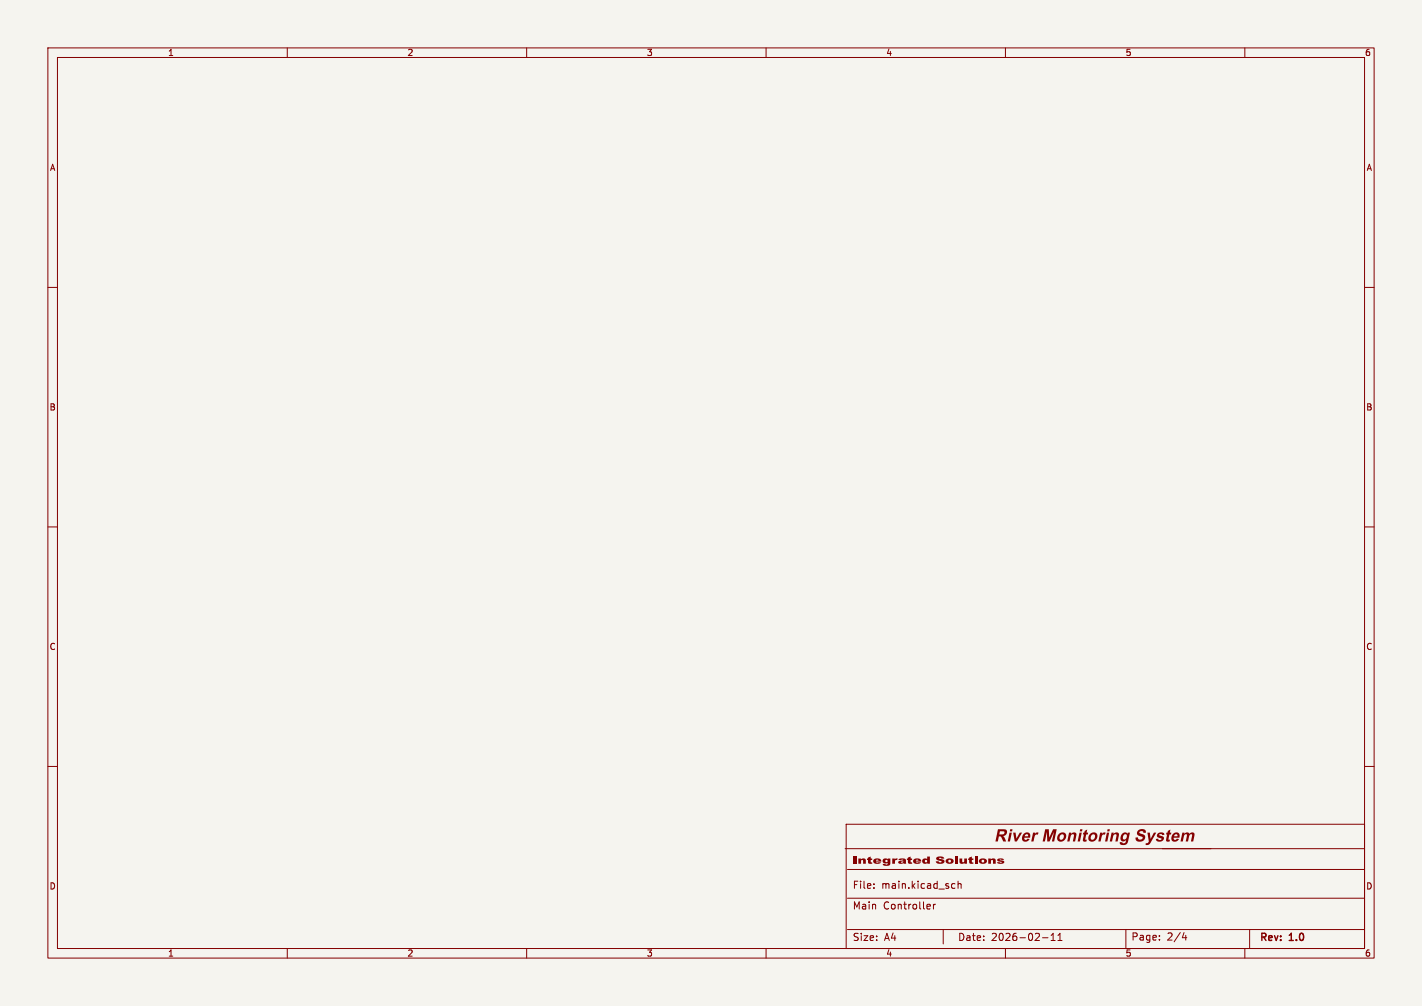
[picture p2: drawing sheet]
<svg xmlns="http://www.w3.org/2000/svg" width="297mm" height="210mm" viewBox="0 0 297 210" stroke-linecap="round" stroke-linejoin="round" font-family="sans-serif">
<path d="M0 0h297v210h-297z" fill="#f5f4ef" stroke="#f5f4ef" stroke-width=".21"/>
<g fill="none" stroke="#840000" stroke-width=".21">
<path d="M10 10h277v190h-277zM12 12h273v186h-273zM60 10v2M110 10v2M160 10v2M210 10v2M260 10v2M10 60h2M285 60h2M10 110h2M285 110h2M10 160h2"/>
<path d="M176.7 172.1h108.3v25.9h-108.3zM285 160h2M60 198v2M110 198v2M160 198v2M177 194h108M177 187.5h108M177 181.5h108M182.5 185.3v.2M182.5 184.5v.2M199 184.5h.5M199.5 185.4l-.5 .1"/>
<path d="M200.1 184.6l.2-.1h.4v1M200.1 184v1.5M210 198v2M217.7 195.8h1.2M219.5 196.3h.9M219.5 195.3l.5-.5v1.5M221 196.3h.8M221 195.3l.4-.5v1.5M242.2 196.1v.1M242.2 195.3v.2M247.3 194.7l-.4 1h1M247.7 195.2v1"/>
<path d="M260 198v2"/>
</g>
<g fill="#840000">
<path d="M178.2 178.8h.7v1.5h-.7z"/>
<path d="M179.3 179.2h.5v.2l.5-.2a.42 .42 0 0 1 .5 .4v.7h-.5v-.7l-.2-.1-.2 .2-.1 .6h-.5z"/>
<path d="M181.1 179.2l.8-.4v.4h.3v.3h-.3v.5h.2l.1 .3-.8-.1-.1-.7h-.2z"/>
<path d="M182.5 179.4a.92 .92 0 0 1 1.6 .5h-1.2l.2 .2 .9-.1a.93 .93 0 0 1-.9 .4 .93 .93 0 0 1-.7-.7h1.1l-.3-.3-.3 .3h-.5z"/>
<path d="M184.5 179.3l.6-.1 .3 .2v-.2h.6v1.1a.93 .93 0 0 1-1.6 .1h1v-.3l-.7 .1-.4-.4h.6a.25 .25 0 0 0 .4 .2 .25 .25 0 0 0 0-.5 .25 .25 0 0 0-.4 .2l-.6 .1z"/>
<path d="M186.4 179.2h.5v.2l.2-.2 .4 .1-.2 .2-.3 .2-.1 .6h-.5z"/>
<path d="M187.7 179.4l.7-.2a.61 .61 0 0 1 .8 .4l.1 .7h-.5l-.1-.1-.7 .1-.3-.1-.1-.2 .8 .1 .3-.3-.5 .2h-.6v-.1l1.1-.4h-1.1z"/>
<path d="M189.4 179.2l.8-.4v.4h.3v.3h-.3v.5h.3v.3l-.8-.1-.1-.7h-.2z"/>
<path d="M190.8 179.4a.92 .92 0 0 1 1.6 .5h-1.1l.2 .2 .9-.1a.93 .93 0 0 1-1 .4 .93 .93 0 0 1-.7-.7h1.1l-.2-.3-.3 .3h-.6z"/>
<path d="M192.8 179.3l.4-.1 .5 .1v-.5h.5v1.5h-.5v-.2l-.4 .2-.5-.1-.2-.4h.6a.25 .25 0 0 0 .3 .2 .25 .25 0 0 0 .1-.4 .25 .25 0 0 0-.4 .1l-.6 .1z"/>
<path d="M195.6 179l.6-.2a.83 .83 0 0 1 1 .4l-1.1-.1 .3 .2a.64 .64 0 0 1 .8 .7 1.14 1.14 0 0 1-1.8-.2h.6a.28 .28 0 0 0 .3 .3 .28 .28 0 0 0 .3-.3l-.3-.1a.52 .52 0 0 1-.6-.1 .52 .52 0 0 1-.1-.6z"/>
<path d="M197.6 179.4a.9 .9 0 0 1 .9-.2 .9 .9 0 0 1 .7 .7 .94 .94 0 0 1-.9 .4 .94 .94 0 0 1-.8-.5h.6a.29 .29 0 0 0 .4 .2 .29 .29 0 0 0 0-.5 .29 .29 0 0 0-.4 .2l-.6 .1z"/>
<path d="M199.5 178.8h.5v1.5h-.5z"/>
<path d="M200.4 179.2h.6v.7l.2 .1 .2-.2v-.6h.6v1.1h-.6v-.2l-.5 .2a.42 .42 0 0 1-.5-.4z"/>
<path d="M202.2 179.2l.8-.4v.4h.3v.3h-.3v.5h.3v.3l-.8-.1-.1-.7h-.2z"/>
<path d="M203.6 178.8h.6v.3h-.6z"/>
<path d="M203.6 179.2h.6v1.1h-.6z"/>
<path d="M204.6 179.4a.9 .9 0 0 1 .9-.2 .9 .9 0 0 1 .6 .7 .94 .94 0 0 1-.9 .4 .94 .94 0 0 1-.8-.5h.6a.29 .29 0 0 0 .4 .2 .29 .29 0 0 0 .1-.5 .29 .29 0 0 0-.5 .2l-.6 .1z"/>
<path d="M206.4 179.2h.5v.2l.6-.2a.42 .42 0 0 1 .5 .4v.7h-.6v-.7l-.2-.1-.2 .2v.6h-.6z"/>
<path d="M208.4 179.4l.3-.2a.91 .91 0 0 1 1 .3h-.9l.8 .2 .2 .2a.96 .96 0 0 1-1.6 .1h1.1l-.9-.2-.1-.3z"/>
</g>
<path d="M176.5 177.2h108.5M194.1 188.8l.2 .3-.7 .2M194.2 189.7l-.1 .1M195 188.8v1M195.4 188.8l-.4 .3M197 194v3M235.2 194v3.8M261 194v3.8" fill="none" stroke="#840000" stroke-width=".21"/>
<text font-size="3.5" fill="#840000" x="207.7" y="176.6">River Monitoring System</text>
<g font-size="2.1" fill="#840000">
<text x="178" y="185.7">File:</text>
<text x="184.1" y="185.7">main.kicad_sch</text>
<text x="178" y="190.1">Main</text>
<text x="184.4" y="190.1">Controller</text>
<text x="178" y="196.6">Size:</text>
<text x="184.7" y="196.6">A4</text>
<text x="200" y="196.6">Date:</text>
<text x="207" y="196.6">2026-02-11</text>
<text x="236.2" y="196.5">Page:</text>
<text x="243.7" y="196.5">2/4</text>
<text x="263" y="196.8">Rev:</text>
<text x="269.4" y="196.8">1.0</text>
</g>
<g font-size="1.8" fill="#840000">
<text x="35" y="11.9">1</text>
<text x="85" y="11.9">2</text>
<text x="135" y="11.9">3</text>
<text x="185" y="11.9">4</text>
<text x="235" y="11.9">5</text>
<text x="285" y="11.9">6</text>
<text x="10.3" y="35.9">A</text>
<text x="285.3" y="35.9">A</text>
<text x="10.3" y="85.9">B</text>
<text x="285.3" y="85.9">B</text>
<text x="10.3" y="135.9">C</text>
<text x="285.3" y="135.9">C</text>
<text x="10.3" y="185.9">D</text>
<text x="285.3" y="185.9">D</text>
<text x="35" y="199.9">1</text>
<text x="85" y="199.9">2</text>
<text x="135" y="199.9">3</text>
<text x="185" y="199.9">4</text>
<text x="235" y="199.9">5</text>
<text x="285" y="199.9">6</text>
</g>
</svg>
